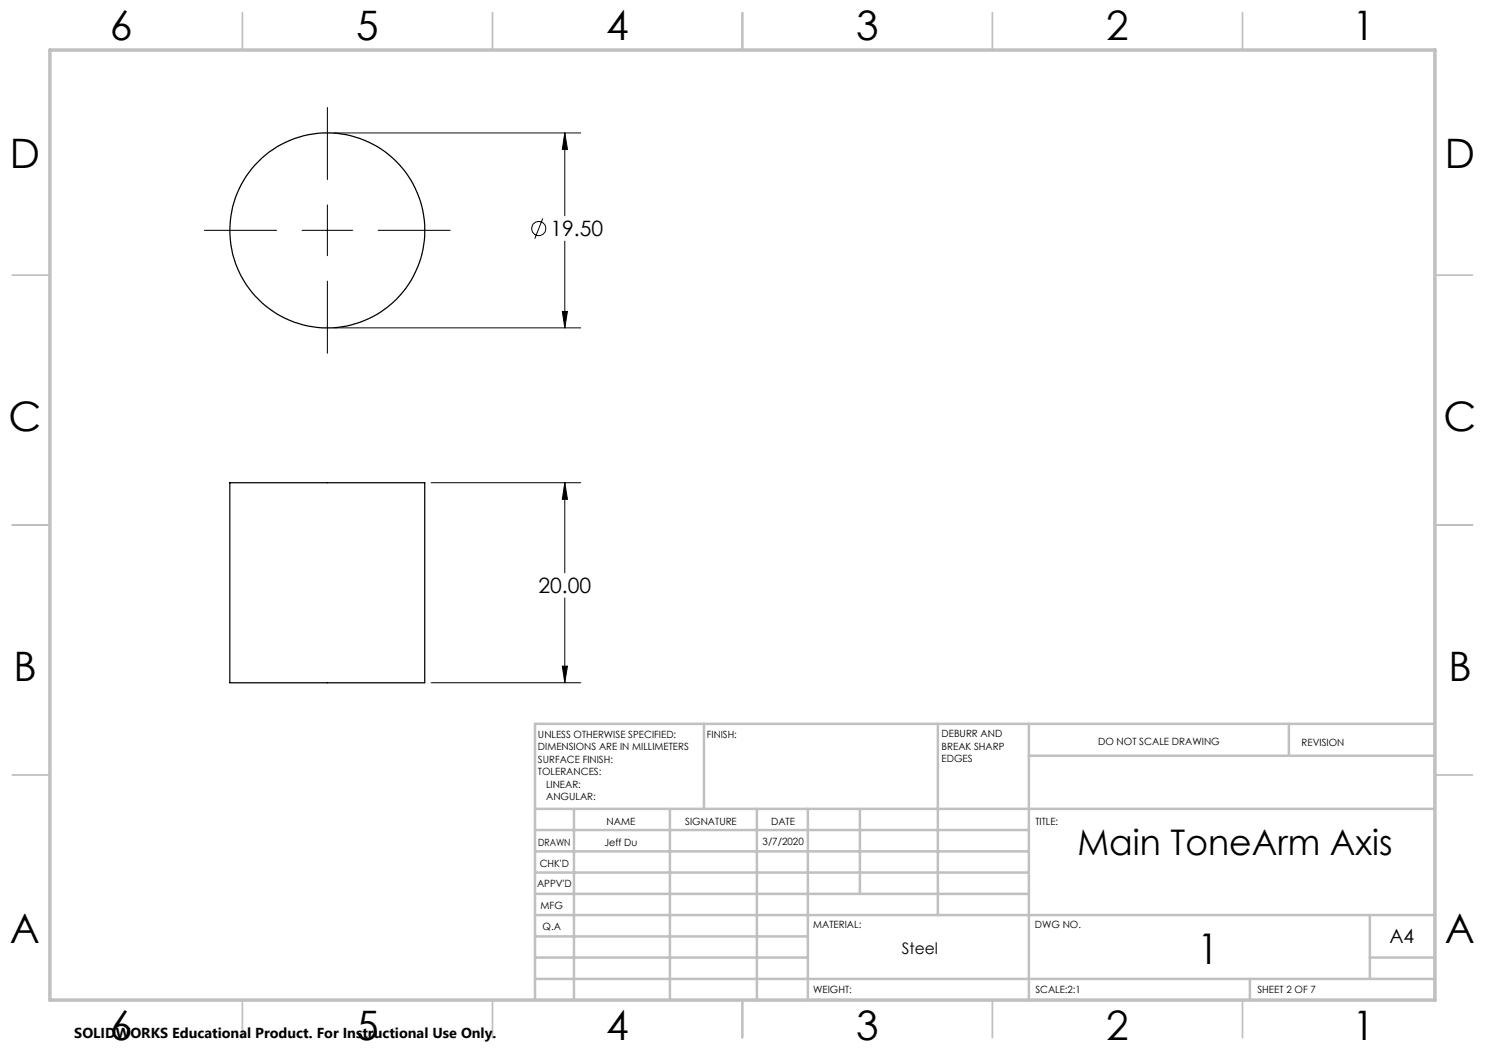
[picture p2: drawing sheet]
<svg xmlns="http://www.w3.org/2000/svg" width="297mm" height="210mm" viewBox="0 0 297 210" stroke-linecap="round" stroke-linejoin="round" font-family="sans-serif">
<g fill="none" stroke="#000" stroke-width=".2">
<path d="M65.5 21.5v14.4M66.7 26.6h49.4M113 26.6v16.5M113 26.6l.5 3.3h-1zM40.9 46.1h14.4M60.4 46.1h10.2M65.5 41v10.1M65.5 56.2v14.5M75.6 46.1h14.4M108.5 43.7l-1.5 4M113 48.2v17.4M66.7 65.6h49.4"/>
<path d="M112.5 62.3h1l-.5 3.3zM86.2 96.5h29.9M113 96.5v18.1M113 96.5l.5 3.4h-1zM113 119.6v17M86.2 136.6h29.9M112.5 133.2h1l-.5 3.4z"/>
<circle cx="107.7" cy="45.7" r="1.41"/>
</g>
<g fill="none" stroke="#c0c0c0" stroke-width=".35">
<path d="M48.5 2.5v7.5M98.5 2.5v7.5M148.5 2.5v7.5M198.5 2.5v7.5M248.5 2.5v7.5M2.5 55h7.5M287 55h7.5M2.5 105h7.5M287 105h7.5M2.5 155h7.5M287 155h7.5M48.5 200v7.5"/>
<path d="M98.5 200v7.5M148.5 200v7.5M198.5 200v7.5M248.5 200v7.5"/>
</g>
<g fill="none" stroke="#c0c0c0" stroke-width=".5">
<path d="M140.8 144.8v17M187.6 144.8v38.2M205.8 144.8v55.2M205.8 151.2h81.2M257.8 144.8v6.4M287 144.8h-180v55.2M107 161.8h180M107 178.8h98.8M107 174.5h98.8M107 170.3h98.8M107 166h98.8M114.8 161.8v38.2"/>
<path d="M134 161.8v38.2M151.4 161.8v38.2M161.6 161.8v38.2M172 161.8v17M107 195.8h180M107 191.5h54.6M107 187.3h54.6M107 183h180M250 195.8v4.2M274 191.5h13M274 183v12.8"/>
</g>
<path d="M10 10h277v190h-277z" fill="none" stroke="#c0c0c0" stroke-width=".7"/>
<path d="M112.5 133.2h1l-.5 3.4zM113 96.5l.5 3.4h-1zM112.5 62.3h1l-.5 3.3zM113 26.6l.5 3.3h-1z" fill="#000"/>
<g fill="none" stroke="#000" stroke-width=".25">
<path d="M46 96.5h38.9v40.1h-38.9z"/>
<circle cx="65.5" cy="46.1" r="19.5"/>
</g>
<text font-size="8.5" x="239.5" y="192.7">1</text>
<g font-size="8.1">
<text x="22" y="8">6</text>
<text x="71.2" y="8">5</text>
<text x="121.2" y="8">4</text>
<text x="171.3" y="8">3</text>
<text x="221.3" y="8">2</text>
<text x="270.5" y="8">1</text>
<text x="2" y="33.6">D</text>
<text x="289" y="33.6">D</text>
<text x="1.7" y="86.1">C</text>
<text x="288.7" y="86.1">C</text>
<text x="2.7" y="136.1">B</text>
<text x="289.7" y="136.1">B</text>
<text x="2" y="188.6">A</text>
<text x="289" y="188.6">A</text>
<text x="22" y="208">6</text>
<text x="71.2" y="208">5</text>
<text x="121.2" y="208">4</text>
<text x="171.3" y="208">3</text>
<text x="221.3" y="208">2</text>
<text x="270.5" y="208">1</text>
</g>
<text font-size="7.1" x="215.5" y="171">Main ToneArm Axis</text>
<g font-size="4.2">
<text x="110.1" y="47.2">19.50</text>
<text x="107.7" y="118.7">20.00</text>
</g>
<text font-size="3.9" x="277.9" y="188.5">A4</text>
<text font-size="3.2" x="180.4" y="190.9">Steel</text>
<text font-size="2.9" x="14.9" y="207.6">SOLIDWORKS Educational Product. For Instructional Use Only.</text>
<g font-size="2">
<text x="107.6" y="147.6">UNLESS OTHERWISE SPECIFIED:</text>
<text x="141.4" y="147.6">FINISH:</text>
<text x="188.3" y="147.5">DEBURR AND</text>
<text x="188.3" y="150">BREAK SHARP</text>
<text x="219.6" y="149">DO NOT SCALE DRAWING</text>
<text x="260.3" y="149.2">REVISION</text>
<text x="107.6" y="150.1">DIMENSIONS ARE IN MILLIMETERS</text>
<text x="107.6" y="152.6">SURFACE FINISH:</text>
<text x="107.6" y="155.1">TOLERANCES:</text>
<text x="188.3" y="152.5">EDGES</text>
<text x="109.2" y="157.6">LINEAR:</text>
<text x="109.2" y="160.1">ANGULAR:</text>
<text x="121.3" y="165">NAME</text>
<text x="137" y="164.9">SIGNATURE</text>
<text x="154.2" y="164.9">DATE</text>
<text x="207.1" y="164.9">TITLE:</text>
<text x="107.6" y="169.1">DRAWN</text>
<text x="107.9" y="173.3">CHK'D</text>
<text x="120.9" y="169.1">Jeff Du</text>
<text x="152.5" y="168.9">3/7/2020</text>
<text x="107.4" y="177.4">APPV'D</text>
<text x="108.1" y="181.8">MFG</text>
<text x="108.5" y="186">Q.A</text>
<text x="162.6" y="185.5">MATERIAL:</text>
<text x="207" y="185.5">DWG NO.</text>
<text x="162.6" y="198.5">WEIGHT:</text>
<text x="207.1" y="198.6">SCALE:2:1</text>
<text x="251.5" y="198.6">SHEET 2 OF 7</text>
</g>
</svg>
